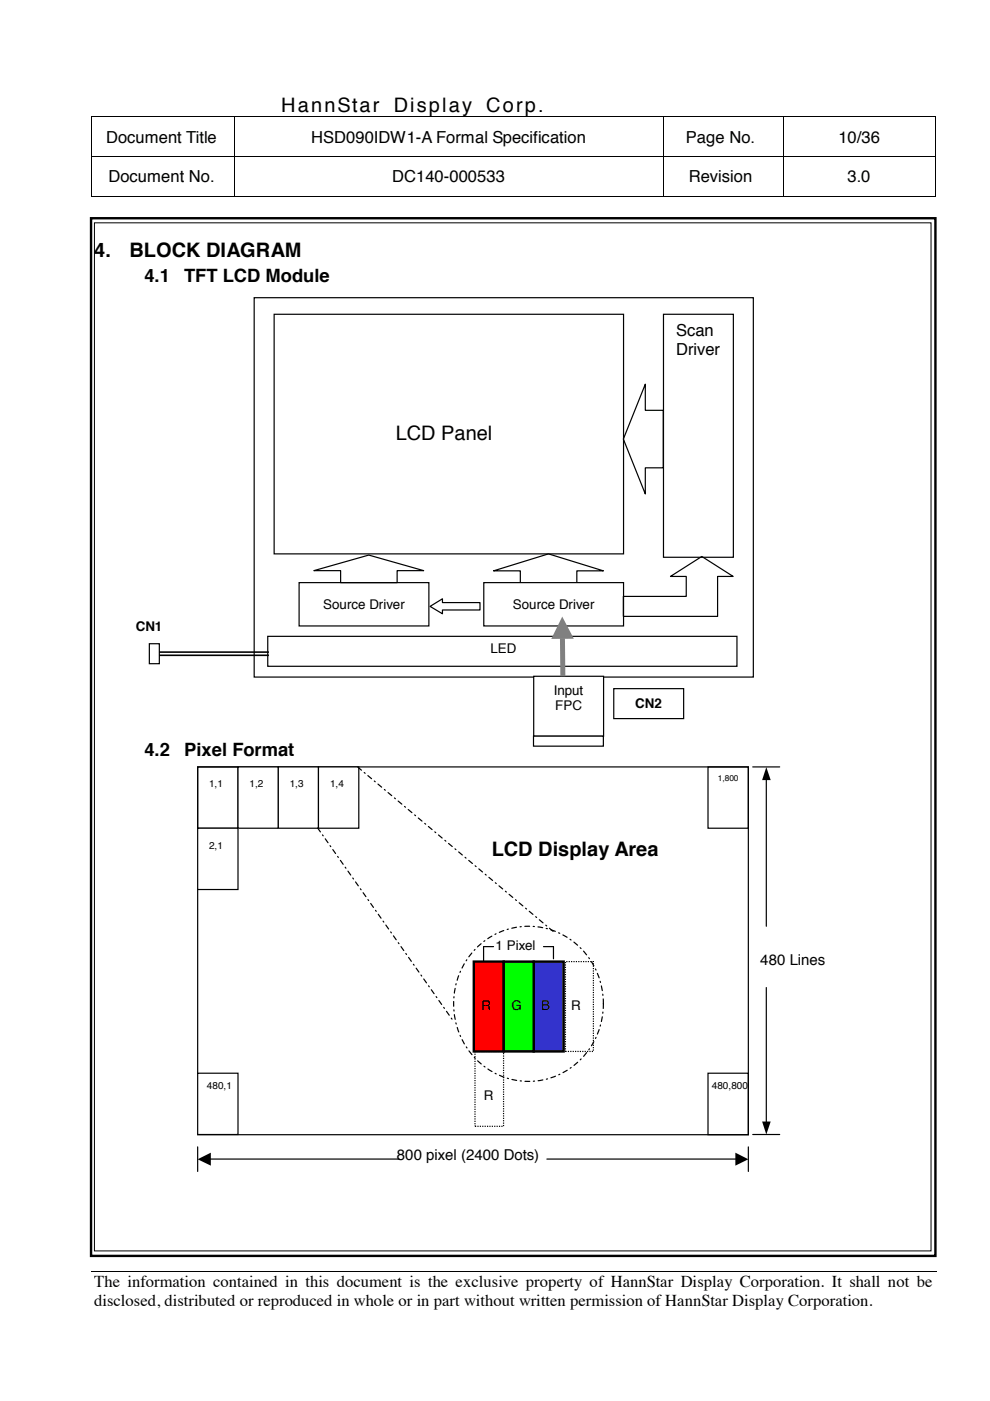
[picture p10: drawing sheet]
<svg xmlns="http://www.w3.org/2000/svg" width="210mm" height="297mm" viewBox="0 0 210 297" stroke-linecap="round" stroke-linejoin="round" font-family="sans-serif">
<g fill="#000">
<path d="M19.4 24.7h.2v.1h-.2zM19.4 33.1h.2v.2h-.2zM49.5 24.7h.2v.1h-.2zM49.5 33.1h.2v.2h-.2zM59.1 24.7h.1v.1h-.1zM140.5 24.7h.2v.1h-.2zM140.5 33.1h.2v.2h-.2zM165.9 24.7h.2v.1h-.2zM165.9 33.1h.2v.2h-.2zM198.2 24.7h.1v.1h-.1zM198.2 33.1h.1v.2h-.1zM19.4 41.6h.2v.2h-.2z"/>
<path d="M49.5 41.6h.2v.2h-.2zM140.5 41.6h.2v.2h-.2zM165.9 41.6h.2v.2h-.2zM198.2 41.6h.1v.2h-.1zM198.5 269.6v.1z"/>
</g>
<g fill="none" stroke="#000" stroke-width=".21">
<path d="M19.5 24.8v8.3M19.5 33.3v8.3M19.6 24.8h29.9M19.6 33.2h29.9M49.6 24.8v8.3M49.6 33.3v8.3M49.7 24.8h9.4M49.7 33.2h90.8M59.2 24.8h81.3M140.6 24.8v8.3M140.6 33.3v8.3M140.7 24.8h25.2"/>
<path d="M140.7 33.2h25.2M166 24.8v8.3M166 33.3v8.3M166.1 24.8h32.1M166.1 33.2h32.1M198.2 24.8v8.3M198.2 33.3v8.3M19.6 41.7h29.9M49.7 41.7h90.8M140.7 41.7h25.2M166.1 41.7h32.1M19.3 269.7h179.2"/>
</g>
<g fill="#fff">
<path d="M19.3 277.9l179.2 .1z"/>
<path d="M198.5 269.7v8.2z"/>
<path d="M198.5 277.9v.1z"/>
</g>
<path d="M19.3 46.3h179v220h-179z" fill="none" stroke="#000" stroke-width=".51"/>
<path d="M20 47.2h177.4v218h-177.4z" fill-rule="evenodd" fill="#fff"/>
<path d="M20 47.2h177.4v218h-177.4z" fill="none" stroke="#000" stroke-width=".21"/>
<path d="M154.6 69.8l2.3 4.2" fill="none" stroke="#fff" stroke-width=".25"/>
<g fill="#fff">
<path d="M156 74.3l1.6-.8 1.1 4z"/>
<path d="M41.9 162.6h8.6v13h-8.6z" fill-rule="evenodd"/>
</g>
<path d="M41.9 162.6h8.6v13h-8.6z" fill="none" stroke="#000" stroke-width=".25"/>
<path d="M150.1 162.6h8.6v13h-8.6z" fill-rule="evenodd" fill="#fff"/>
<path d="M150.1 162.6h8.6v13h-8.6z" fill="none" stroke="#000" stroke-width=".25"/>
<path d="M150.1 227.5h8.6v13.1h-8.6z" fill-rule="evenodd" fill="#fff"/>
<path d="M41.9 162.6h116.8v78h-116.8zM159.6 162.6h5.7M162.5 165.3v31.1M162.5 209.4v28.5M150.1 227.5h8.6v13.1h-8.6zM159.6 240.5h5.7" fill="none" stroke="#000" stroke-width=".25"/>
<path d="M162.5 162.6l.9 2.8h-1.8zM161.6 237.8h1.8l-.9 2.7z" fill="#000"/>
<path d="M41.9 175.6h8.6v13h-8.6z" fill-rule="evenodd" fill="#fff"/>
<path d="M41.9 175.6h8.6v13h-8.6z" fill="none" stroke="#000" stroke-width=".25"/>
<path d="M50.5 162.6h8.5v13h-8.5z" fill-rule="evenodd" fill="#fff"/>
<path d="M50.5 162.6h8.5v13h-8.5z" fill="none" stroke="#000" stroke-width=".25"/>
<path d="M59 162.6h8.5v13h-8.5z" fill-rule="evenodd" fill="#fff"/>
<path d="M59 162.6h8.5v13h-8.5z" fill="none" stroke="#000" stroke-width=".25"/>
<path d="M67.5 162.6h8.6v13h-8.6z" fill-rule="evenodd" fill="#fff"/>
<path d="M67.5 162.6h8.6v13h-8.6zM41.9 243.2v5.2M44.6 245.7h40M116 245.7h40M158.7 243.2v5.2" fill="none" stroke="#000" stroke-width=".25"/>
<path d="M41.9 245.8l2.8-1.4v2.7zM155.9 244.4l2.8 1.4-2.8 1.3z" fill="#000"/>
<path d="M41.9 227.5h8.6v13h-8.6z" fill-rule="evenodd" fill="#fff"/>
<path d="M41.9 227.5h8.6v13h-8.6z" fill="none" stroke="#000" stroke-width=".25"/>
<path d="M119.9 203.9h5.9v19h-5.9z" fill-rule="evenodd" fill="#fff"/>
<path d="M119.9 203.9h5.9v19h-5.9z" fill="none" stroke="#000" stroke-width=".25" stroke-dasharray=".3 .3" stroke-linecap="butt"/>
<path d="M100.7 222.9h6.1v15.9h-6.1z" fill-rule="evenodd" fill="#fff"/>
<path d="M100.7 222.9h6.1v15.9h-6.1z" fill="none" stroke="#000" stroke-width=".25" stroke-dasharray=".3 .3" stroke-linecap="butt"/>
<path d="M113.2 203.9h6.3v19h-6.3z" fill-rule="evenodd" fill="#33c"/>
<path d="M113.2 203.9h6.3v19h-6.3z" fill="none" stroke="#000" stroke-width=".51"/>
<path d="M100.5 203.9h6.3v19h-6.3z" fill-rule="evenodd" fill="#f00"/>
<path d="M100.5 203.9h6.3v19h-6.3z" fill="none" stroke="#000" stroke-width=".51"/>
<path d="M106.8 203.9h6.4v19h-6.4z" fill-rule="evenodd" fill="#0f0"/>
<path d="M106.8 203.9h6.4v19h-6.4z" fill="none" stroke="#000" stroke-width=".51"/>
<path d="M67.4 175.6l28.8 41M75.9 162.6l41.4 34.9M100.8 201.2a15.7 15.7 0 0 1 16-4.1 15.7 15.7 0 0 1 10.8 12.4 16.2 16.2 0 0 1-18.8 19.4 16.7 16.7 0 0 1-8-27.7z" fill="none" stroke="#000" stroke-width=".25" stroke-dasharray="1 .8 .3 .8"/>
<path d="M104.6 200.7h-2.1v3.2M115.2 200.7h2.1v2.6" fill="none" stroke="#000" stroke-width=".25"/>
<path d="M140.7 66.6h14.8v51.6h-14.8z" fill-rule="evenodd" fill="#fff"/>
<path d="M140.7 66.6h14.8v51.6h-14.8z" fill="none" stroke="#000" stroke-width=".25"/>
<path d="M63.4 123.5h27.5v9.2h-27.5z" fill-rule="evenodd" fill="#fff"/>
<path d="M136.8 81.4v5.6h3.8v12.2h-3.8v5.5l-4.6-11.6zM63.4 123.5h27.5v9.2h-27.5zM104.6 121l11.7-3.6 11.6 3.6h-5.6v2.8h-12v-2.8z" fill="none" stroke="#000" stroke-width=".25"/>
<path d="M56.8 134.9h99.5v6.4h-99.5z" fill-rule="evenodd" fill="#fff"/>
<path d="M53.9 63.1h105.8v80.5h-105.8zM31.7 136.5h2.1v4.2h-2.1zM56.8 134.9h99.5v6.4h-99.5z" fill="none" stroke="#000" stroke-width=".25"/>
<path d="M33.7 138.9h23.3M33.7 138.3h23.3" fill="none" stroke="#000" stroke-width=".34"/>
<path d="M113.2 143.4h14.8v12.7h-14.8z" fill-rule="evenodd" fill="#fff"/>
<path d="M113.2 143.4h14.8v12.7h-14.8z" fill="none" stroke="#000" stroke-width=".25"/>
<path d="M113.1 156.1h14.8v2.1h-14.8z" fill-rule="evenodd" fill="#fff"/>
<path d="M113.1 156.1h14.8v2.1h-14.8zM130.1 146h14.8v6.4h-14.8z" fill="none" stroke="#000" stroke-width=".25"/>
<path d="M102.6 123.5h29.6v9.2h-29.6z" fill-rule="evenodd" fill="#fff"/>
<path d="M58.1 66.6h74.1v50.8h-74.1zM66.5 121l11.7-3.3 11.6 3.3h-5.6v2.5h-12v-2.5zM91.2 128.6l2.6-1.6v.8h8v1.5h-8v.8zM102.6 123.5h29.6v9.2h-29.6zM132.2 126.4h13.3v-4.2h-3.3l6.6-4.2 6.6 4.2h-3.3v8.5h-19.9z" fill="none" stroke="#000" stroke-width=".25"/>
<path d="M119.3 135.3v8.1" fill="none" stroke="#808080" stroke-width="1.1" stroke-linecap="butt"/>
<path d="M119.2 130.7l2.5 4.7-4.8 .1z" fill="#808080"/>
<g font-size="4.2">
<text x="59.6" y="23.8">HannStar</text>
<text x="83.5" y="23.8">Display</text>
<text x="103.1" y="23.8">Corp.</text>
<text x="20" y="54.5">4.</text>
<text x="27.5" y="54.5">BLOCK DIAGRAM</text>
<text x="83.9" y="93.3">LCD Panel</text>
<text x="104.3" y="181.6">LCD Display Area</text>
</g>
<g font-size="3.9">
<text x="30.6" y="59.8">4.1</text>
<text x="39.1" y="59.8">TFT LCD Module</text>
<text x="30.6" y="160.4">4.2</text>
<text x="39.1" y="160.4">Pixel Format</text>
</g>
<g font-size="3.5">
<text x="22.5" y="30.2">Document Title</text>
<text x="66" y="30.2">HSD090IDW1-A Formal Specification</text>
<text x="145.4" y="30.2">Page No.</text>
<text x="177.8" y="30.2">10/36</text>
<text x="23" y="38.7">Document No.</text>
<text x="83.2" y="38.7">DC140-000533</text>
<text x="146" y="38.7">Revision</text>
<text x="179.7" y="38.7">3.0</text>
<text x="143.3" y="71.3">Scan</text>
<text x="143.3" y="75.3">Driver</text>
<text x="20" y="272.9">The information contained in this document is the exclusive property of HannStar Display Corporation. It shall not be</text>
<text x="20" y="277">disclosed, distributed or reproduced in whole or in part without written permission of HannStar Display Corporation.</text>
</g>
<g font-size="3.2">
<text x="161.2" y="204.5">480 Lines</text>
<text x="84.2" y="246">800 pixel (2400 Dots)</text>
</g>
<g font-size="2.8">
<text x="68.5" y="129.1">Source Driver</text>
<text x="108.8" y="129.1">Source Driver</text>
<text x="28.8" y="133.7">CN1</text>
<text x="104" y="138.5">LED</text>
<text x="117.4" y="147.4">Input</text>
<text x="117.7" y="150.6">FPC</text>
<text x="134.7" y="150.1">CN2</text>
<text x="105.1" y="201.4">1 Pixel</text>
<text x="102.1" y="214.1">R</text>
<text x="108.5" y="214.1">G</text>
<text x="114.8" y="214.1">B</text>
<text x="121.1" y="214.1">R</text>
<text x="102.6" y="233.1">R</text>
</g>
<g font-size="2.1">
<text x="44.3" y="166.9">1,1</text>
<text x="52.9" y="166.9">1,2</text>
<text x="61.4" y="166.9">1,3</text>
<text x="70" y="166.9">1,4</text>
<text x="44.3" y="179.9">2,1</text>
<text x="43.9" y="230.8">480,1</text>
<text x="150.9" y="230.8">480,800</text>
</g>
<text font-size="1.8" x="152.2" y="165.5">1,800</text>
</svg>
